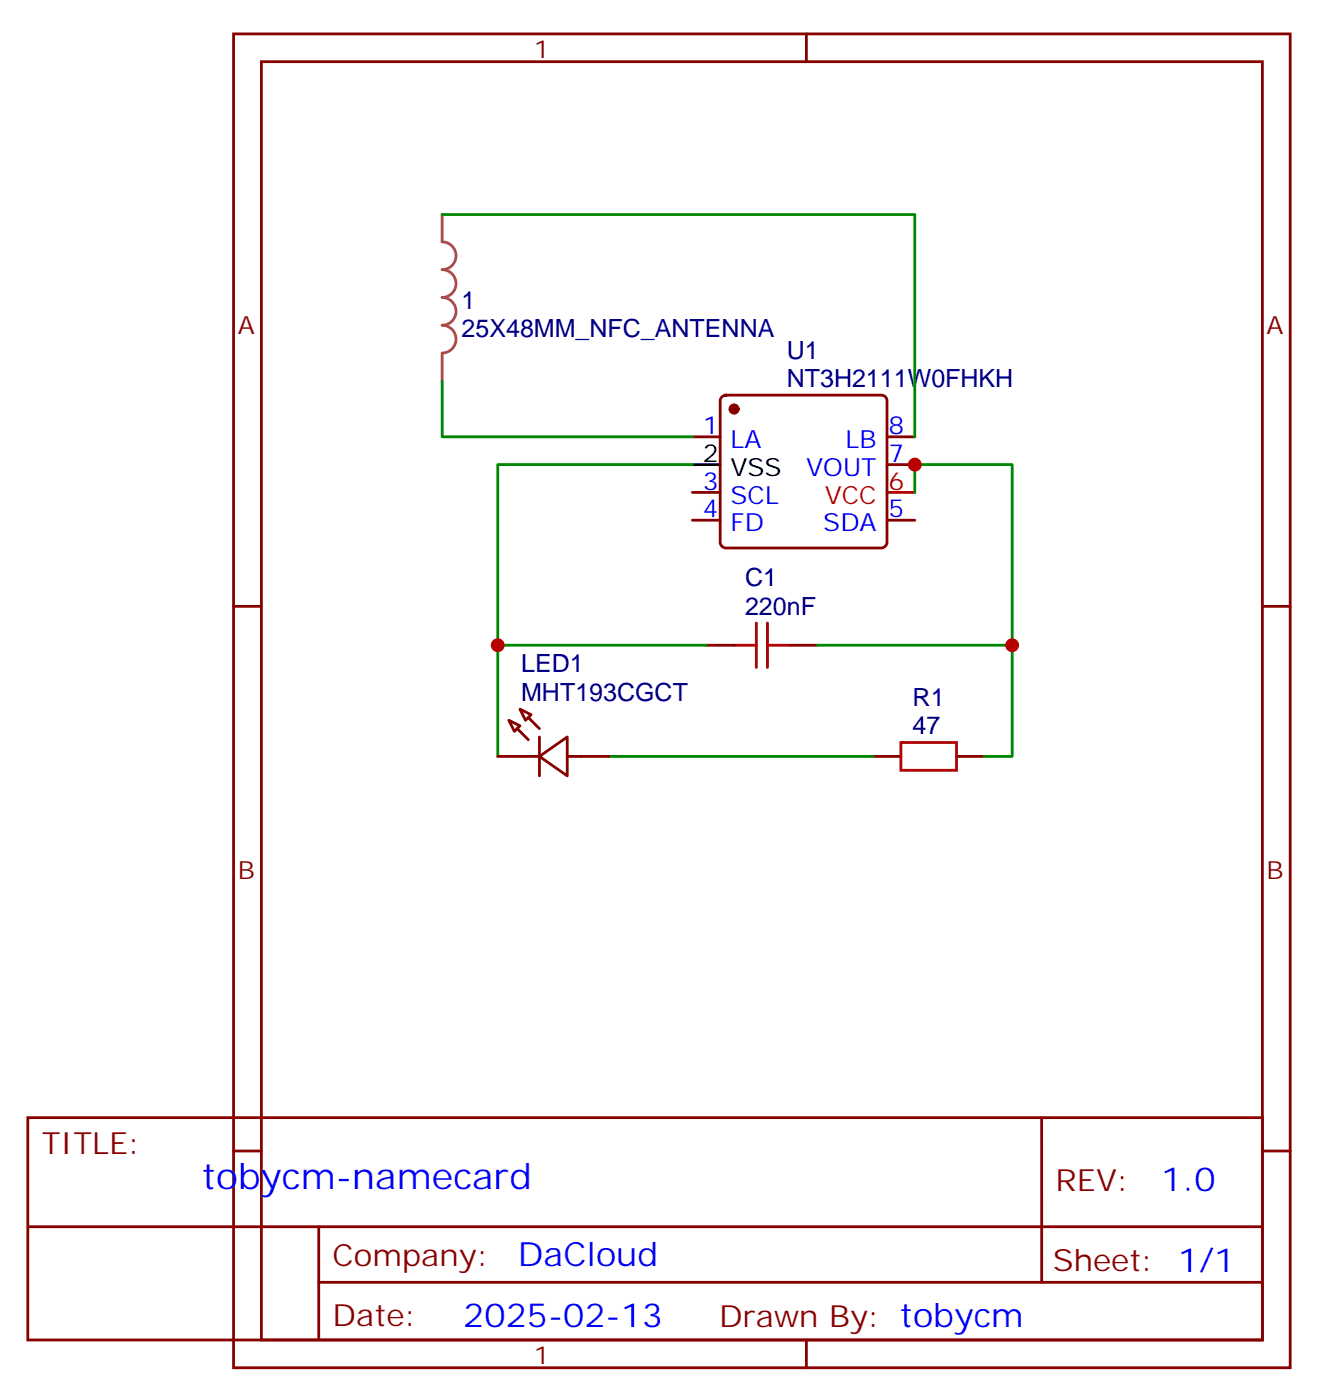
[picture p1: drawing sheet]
<svg xmlns="http://www.w3.org/2000/svg" width="167mm" height="178mm" viewBox="0 0 167 178" stroke-linecap="round" stroke-linejoin="round" font-family="sans-serif">
<g fill="none" stroke="#870000" stroke-width=".35">
<path d="M29.6 4.3h134.1v169.3h-134.1zM33.2 7.8h127v162.3h-127zM102.3 4.3v3.5M87.8 55.5h3.6M91.6 50.4l.5-.2h19.7a.71 .71 0 0 1 .7 .7v18a.76 .76 0 0 1-.7 .7h-19.7a.76 .76 0 0 1-.7-.7v-18zM112.5 55.5h3.6M112.5 59h3.6M29.6 77h3.6M87.8 66h3.6M87.8 62.5h3.6M112.5 66h3.6M160.2 77h3.5"/>
<path d="M63.1 96h5.3M64.6 91.4l1.4 .7-.7 .8zM66 90l1.4 .7-.7 .7zM68.4 96l3.6-2.4v4.9zM68.4 93.6v4.9M72 96h5.3M89.6 81.9h3.5M100.2 81.9h3.5M110.8 96h3.5M121.4 96h3.5M3.5 141.9h156.7v28.2h-156.7zM3.6 155.7h156.4"/>
<path d="M29.6 146.1h3.6M40.4 155.7v14.1M132.2 141.9v20.9M160.2 146.1h3.5M40.4 162.8h119.6M102.3 170.1v3.5"/>
</g>
<path d="M112.5 62.5h3.6" fill="none" stroke="#f00" stroke-width=".35"/>
<path d="M87.8 59h3.6" fill="none" stroke="#000" stroke-width=".35"/>
<g fill="#870000" stroke="#870000" stroke-width=".35">
<path d="M65.6 92.5l1.4 1.4z"/>
<path d="M67 91.1l1.4 1.4z"/>
<circle cx="93.1" cy="51.9" r=".53"/>
</g>
<path d="M96 79.1v5.6M97.4 79.1v5.6M93.1 81.9h2.9M97.4 81.9h2.8M114.3 94.3h7.1v3.5h-7.1z" fill="none" stroke="#a10000" stroke-width=".35"/>
<path d="M56.1 27.2v3.5a1.76 1.76 0 0 1 1.8 1.8 1.76 1.76 0 0 1-1.8 1.7 1.76 1.76 0 0 1 1.8 1.8 1.76 1.76 0 0 1-1.8 1.8 1.76 1.76 0 0 1 1.8 1.7 1.76 1.76 0 0 1-1.8 1.8 1.76 1.76 0 0 1 1.8 1.8 1.76 1.76 0 0 1-1.8 1.7M56.1 44.9v3.5" fill="none" stroke="#a64a4a" stroke-width=".35"/>
<path d="M56.1 27.2h60v28.3M56.1 48.4v7.1h31.7M87.8 59h-24.7v22.9h26.5M116.1 62.5v-3.5h12.3v22.9h-24.7M63.1 81.9v14.1M77.3 96h33.5M128.4 81.9v14.1h-3.5" fill="none" stroke="#008700" stroke-width=".35"/>
<g fill="#c00">
<circle cx="116.1" cy="59" r=".88"/>
<circle cx="63.1" cy="81.9" r=".88"/>
<circle cx="128.4" cy="81.9" r=".88"/>
</g>
<text font-size="4.6" fill="#00f" x="25.6" y="150.9">tobycm-namecard</text>
<g font-size="4.2" fill="#00f">
<text x="147.3" y="151.1">1.0</text>
<text x="65.7" y="160.7">DaCloud</text>
<text x="58.8" y="168.5">2025-02-13</text>
</g>
<g font-size="3.9" fill="#800">
<text x="5.3" y="146.5">TITLE:</text>
<text x="133.9" y="151.1">REV:</text>
<text x="42.2" y="160.7">Company:</text>
<text x="133.6" y="161.3">Sheet: 1/1</text>
<text x="42.2" y="168.3">Date:</text>
<text x="91.2" y="168.4">Drawn By: tobycm</text>
</g>
<g font-size="3.2" fill="#800">
<text x="67.7" y="7.3">1</text>
<text x="30.2" y="42.4">A</text>
<text x="160.7" y="42.4">A</text>
<text x="30.2" y="111.5">B</text>
<text x="160.7" y="111.5">B</text>
<text x="67.7" y="173.1">1</text>
</g>
<g font-size="3.2" fill="#000080">
<text x="58.6" y="39.2">1</text>
<text x="58.6" y="42.7">25X48MM_NFC_ANTENNA</text>
<text x="99.8" y="45.6">U1</text>
<text x="99.8" y="49.1">NT3H2111W0FHKH</text>
<text x="94.5" y="74.5">C1</text>
<text x="94.5" y="78">220nF</text>
<text x="66.1" y="89">MHT193CGCT</text>
<text x="66.1" y="85.3">LED1</text>
<text x="115.8" y="89.6">R1</text>
<text x="115.8" y="93.2">47</text>
</g>
<g font-size="3.2">
<text x="89.2" y="58.6">2</text>
<text x="92.7" y="60.4">VSS</text>
</g>
<g font-size="3.2" fill="#00f">
<text x="89.2" y="55.1">1</text>
<text x="92.7" y="56.9">LA</text>
<text x="107.3" y="56.9">LB</text>
<text x="112.7" y="55.1">8</text>
<text x="112.7" y="58.6">7</text>
<text x="89.2" y="65.7">4</text>
<text x="89.2" y="62.2">3</text>
<text x="92.7" y="63.9">SCL</text>
<text x="102.3" y="60.4">VOUT</text>
<text x="112.7" y="65.7">5</text>
<text x="92.7" y="67.5">FD</text>
<text x="104.5" y="67.5">SDA</text>
</g>
<g font-size="3.2" fill="#f00">
<text x="104.6" y="63.9">VCC</text>
<text x="112.7" y="62.2">6</text>
</g>
</svg>
